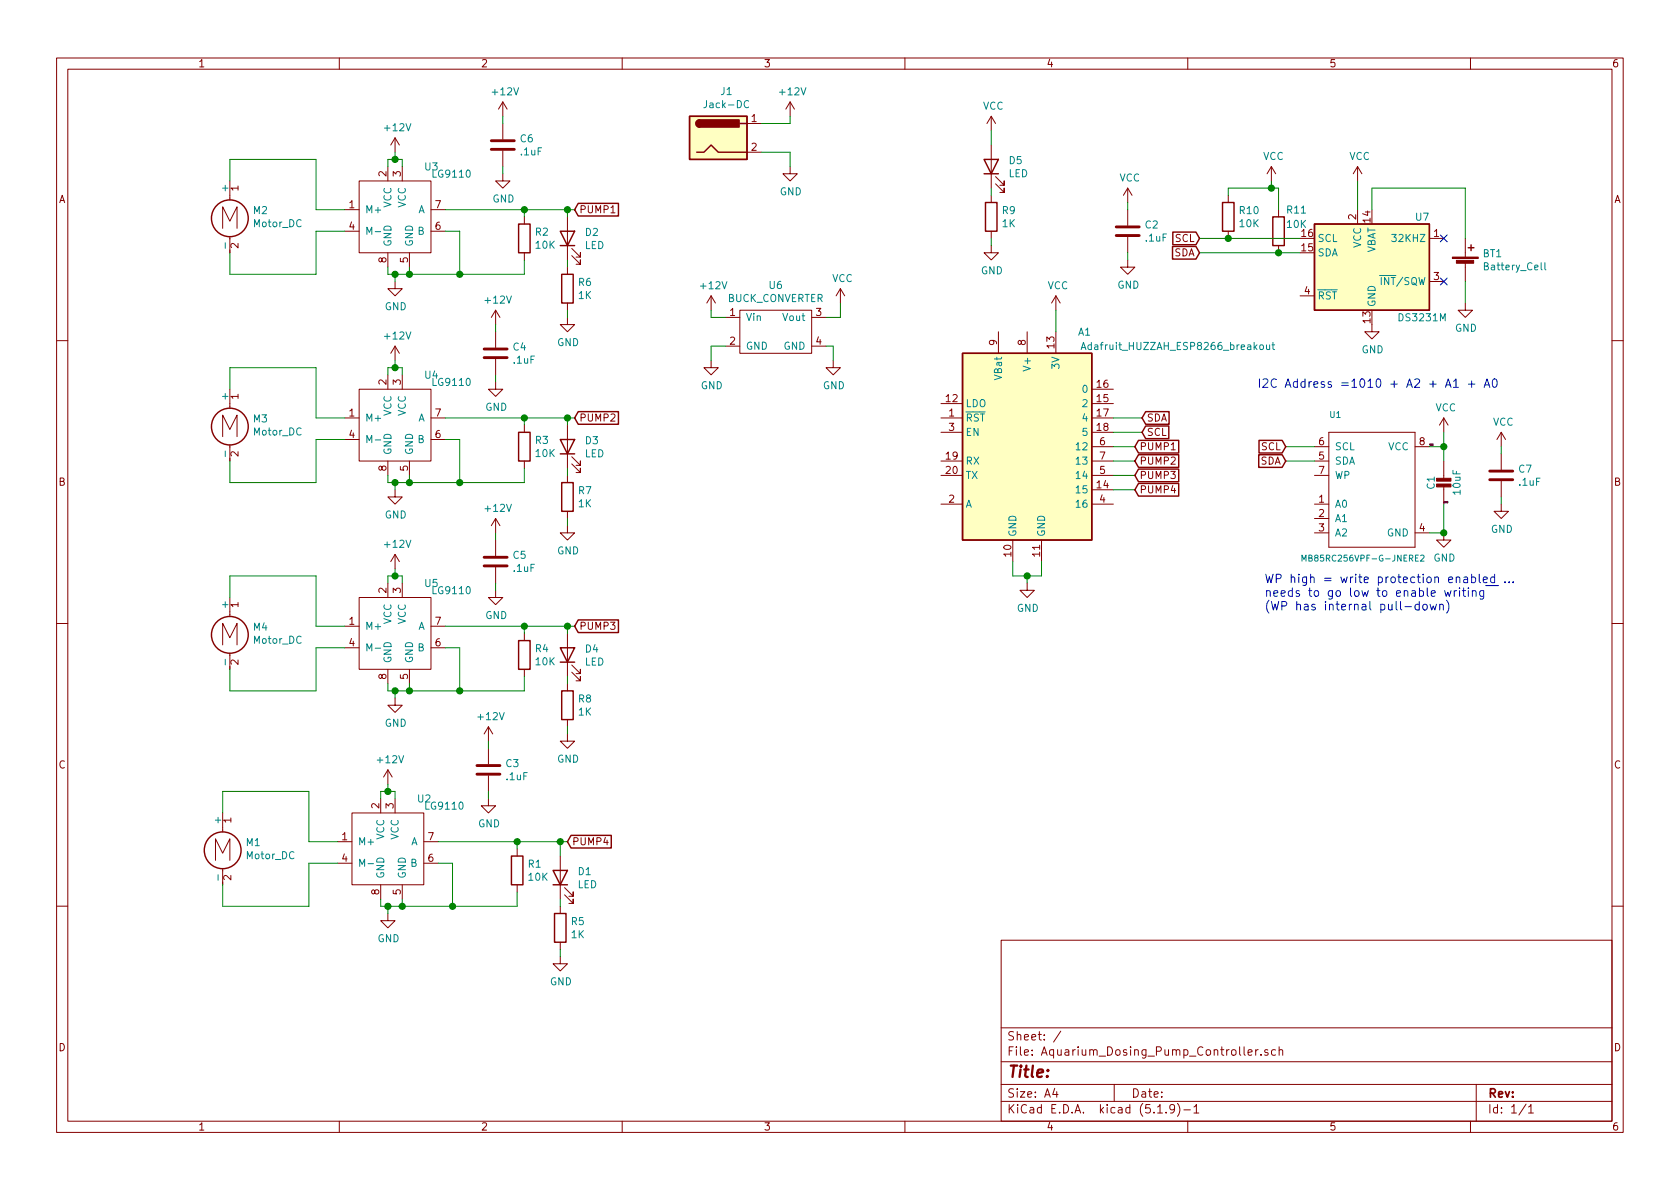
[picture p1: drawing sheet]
EESchema Schematic File Version 4
EELAYER 30 0
EELAYER END
$Descr A4 11693 8268
encoding utf-8
Sheet 1 1
Title ""
Date ""
Rev ""
Comp ""
Comment1 ""
Comment2 ""
Comment3 ""
Comment4 ""
$EndDescr
$Comp
L MCU_Module:Adafruit_HUZZAH_ESP8266_breakout A1
U 1 1
P 7150 3100
F 0 "A1" H 7550 3900 50  0000 C CNN
F 1 "Adafruit_HUZZAH_ESP8266_breakout" H 8200 3800 50  0000 C CNN
F 2 "Module:Adafruit_HUZZAH_ESP8266_breakout" H 7350 3700 50  0001 C CNN
F 3 "https://www.adafruit.com/product/2471" H 7450 3800 50  0001 C CNN
	1    7150 3100
	1    0    0    -1  
$EndComp
$Comp
L Timer_RTC:DS3231M U7
U 1 1
P 9550 1850
F 0 "U7" H 9900 2200 50  0000 C CNN
F 1 "DS3231M" H 9900 1500 50  0000 C CNN
F 2 "Package_SO:SOIC-16W_7.5x10.3mm_P1.27mm" H 9550 1250 50  0001 C CNN
F 3 "http://datasheets.maximintegrated.com/en/ds/DS3231.pdf" H 9820 1900 50  0001 C CNN
	1    9550 1850
	1    0    0    -1  
$EndComp
Text GLabel 7950 2900 2    50   Input ~ 0
SDA
Text GLabel 7950 3000 2    50   Input ~ 0
SCL
Text GLabel 8350 1750 0    50   Input ~ 0
SDA
Text GLabel 8350 1650 0    50   Input ~ 0
SCL
Wire Wire Line
	9050 1750 8900 1750
$Comp
L Device:R R10
U 1 1
P 8550 1500
F 0 "R10" H 8620 1546 50  0000 L CNN
F 1 "10K" H 8620 1455 50  0000 L CNN
F 2 "Resistor_SMD:R_0603_1608Metric_Pad1.05x0.95mm_HandSolder" V 8480 1500 50  0001 C CNN
F 3 "~" H 8550 1500 50  0001 C CNN
	1    8550 1500
	1    0    0    -1  
$EndComp
$Comp
L Device:R R11
U 1 1
P 8900 1600
F 0 "R11" H 8950 1750 50  0000 L CNN
F 1 "10K" H 8950 1650 50  0000 L CNN
F 2 "Resistor_SMD:R_0603_1608Metric_Pad1.05x0.95mm_HandSolder" V 8830 1600 50  0001 C CNN
F 3 "~" H 8900 1600 50  0001 C CNN
	1    8900 1600
	1    0    0    -1  
$EndComp
Connection ~ 8900 1750
$Comp
L power:VCC #PWR025
U 1 1
P 8850 1250
F 0 "#PWR025" H 8850 1100 50  0001 C CNN
F 1 "VCC" H 8865 1423 50  0000 C CNN
F 2 "" H 8850 1250 50  0001 C CNN
F 3 "" H 8850 1250 50  0001 C CNN
	1    8850 1250
	1    0    0    -1  
$EndComp
$Comp
L power:VCC #PWR026
U 1 1
P 9450 1250
F 0 "#PWR026" H 9450 1100 50  0001 C CNN
F 1 "VCC" H 9465 1423 50  0000 C CNN
F 2 "" H 9450 1250 50  0001 C CNN
F 3 "" H 9450 1250 50  0001 C CNN
	1    9450 1250
	1    0    0    -1  
$EndComp
Wire Wire Line
	7950 2900 7750 2900
Wire Wire Line
	7950 3000 7750 3000
Wire Wire Line
	8900 1450 8900 1300
Wire Wire Line
	8900 1300 8850 1300
Wire Wire Line
	8850 1300 8850 1250
Wire Wire Line
	9450 1450 9450 1250
$Comp
L Device:C C2
U 1 1
P 7850 1600
F 0 "C2" H 7965 1646 50  0000 L CNN
F 1 ".1uF" H 7965 1555 50  0000 L CNN
F 2 "Resistor_SMD:R_1206_3216Metric_Pad1.42x1.75mm_HandSolder" H 7888 1450 50  0001 C CNN
F 3 "~" H 7850 1600 50  0001 C CNN
	1    7850 1600
	1    0    0    -1  
$EndComp
$Comp
L power:VCC #PWR023
U 1 1
P 7850 1400
F 0 "#PWR023" H 7850 1250 50  0001 C CNN
F 1 "VCC" H 7865 1573 50  0000 C CNN
F 2 "" H 7850 1400 50  0001 C CNN
F 3 "" H 7850 1400 50  0001 C CNN
	1    7850 1400
	1    0    0    -1  
$EndComp
$Comp
L power:GND #PWR024
U 1 1
P 7850 1800
F 0 "#PWR024" H 7850 1550 50  0001 C CNN
F 1 "GND" H 7855 1627 50  0000 C CNN
F 2 "" H 7850 1800 50  0001 C CNN
F 3 "" H 7850 1800 50  0001 C CNN
	1    7850 1800
	1    0    0    -1  
$EndComp
Wire Wire Line
	7850 1800 7850 1750
Wire Wire Line
	7850 1450 7850 1400
$Comp
L Device:Battery_Cell BT1
U 1 1
P 10200 1850
F 0 "BT1" H 10318 1946 50  0000 L CNN
F 1 "Battery_Cell" H 10318 1855 50  0000 L CNN
F 2 "Aquarium_Dosing_Pump_Controller:CR1220" V 10200 1910 50  0001 C CNN
F 3 "~" V 10200 1910 50  0001 C CNN
	1    10200 1850
	1    0    0    -1  
$EndComp
Wire Wire Line
	10200 1650 10200 1300
Wire Wire Line
	10200 1300 9550 1300
Wire Wire Line
	9550 1300 9550 1450
$Comp
L power:GND #PWR027
U 1 1
P 9550 2250
F 0 "#PWR027" H 9550 2000 50  0001 C CNN
F 1 "GND" H 9555 2077 50  0000 C CNN
F 2 "" H 9550 2250 50  0001 C CNN
F 3 "" H 9550 2250 50  0001 C CNN
	1    9550 2250
	1    0    0    -1  
$EndComp
$Comp
L power:GND #PWR030
U 1 1
P 10200 2100
F 0 "#PWR030" H 10200 1850 50  0001 C CNN
F 1 "GND" H 10205 1927 50  0000 C CNN
F 2 "" H 10200 2100 50  0001 C CNN
F 3 "" H 10200 2100 50  0001 C CNN
	1    10200 2100
	1    0    0    -1  
$EndComp
Wire Wire Line
	10200 2100 10200 1950
NoConn ~ 10050 1950
NoConn ~ 10050 1650
Wire Wire Line
	8350 1650 8550 1650
Connection ~ 8550 1650
Wire Wire Line
	8550 1650 9050 1650
Wire Wire Line
	8350 1750 8900 1750
Wire Wire Line
	8550 1350 8550 1300
Wire Wire Line
	8550 1300 8850 1300
Connection ~ 8850 1300
$Comp
L power:VCC #PWR022
U 1 1
P 7350 2150
F 0 "#PWR022" H 7350 2000 50  0001 C CNN
F 1 "VCC" H 7365 2323 50  0000 C CNN
F 2 "" H 7350 2150 50  0001 C CNN
F 3 "" H 7350 2150 50  0001 C CNN
	1    7350 2150
	1    0    0    -1  
$EndComp
Wire Wire Line
	7350 2300 7350 2150
$Comp
L power:GND #PWR021
U 1 1
P 7150 4050
F 0 "#PWR021" H 7150 3800 50  0001 C CNN
F 1 "GND" H 7155 3877 50  0000 C CNN
F 2 "" H 7150 4050 50  0001 C CNN
F 3 "" H 7150 4050 50  0001 C CNN
	1    7150 4050
	1    0    0    -1  
$EndComp
Wire Wire Line
	7250 3900 7250 4000
Wire Wire Line
	7250 4000 7150 4000
Wire Wire Line
	7050 4000 7050 3900
Wire Wire Line
	7150 4050 7150 4000
Connection ~ 7150 4000
Wire Wire Line
	7150 4000 7050 4000
Wire Wire Line
	9950 3100 10050 3100
Wire Wire Line
	10050 3100 10050 3200
Text Label 9950 3100 0    10   ~ 0
VCC
Wire Wire Line
	10050 3500 10050 3700
Wire Wire Line
	9950 3700 10050 3700
Text Label 10050 3500 0    10   ~ 0
GND
$Comp
L Adafruit_I2C_FRAM-eagle-import:FRAM_SOIC8_I2C U1
U 1 1
P 9550 3400
F 0 "U1" H 9250 3900 42  0000 L BNN
F 1 "MB85RC256VPF-G-JNERE2" H 9050 2900 42  0000 L BNN
F 2 "Package_SO:SOIJ-8_5.3x5.3mm_P1.27mm" H 9550 3400 50  0001 C CNN
F 3 "" H 9550 3400 50  0001 C CNN
	1    9550 3400
	1    0    0    -1  
$EndComp
$Comp
L Adafruit_I2C_FRAM-eagle-import:CAP_CERAMIC_0805MP C1
U 1 1
P 10050 3400
F 0 "C1" V 9960 3449 50  0000 C CNN
F 1 "10uF" V 10140 3449 50  0000 C CNN
F 2 "Resistor_SMD:R_1206_3216Metric_Pad1.42x1.75mm_HandSolder" H 10050 3400 50  0001 C CNN
F 3 "" H 10050 3400 50  0001 C CNN
	1    10050 3400
	1    0    0    -1  
$EndComp
Text Notes 8750 2700 0    59   ~ 0
I2C Address =1010 + A2 + A1 + A0
Text Notes 8800 4250 0    59   ~ 0
WP high = write protection enabled ... \nneeds to go low to enable writing~  \n(WP has internal pull-down)
Text GLabel 8950 3100 0    50   Input ~ 0
SCL
Text GLabel 8950 3200 0    50   Input ~ 0
SDA
Wire Wire Line
	8950 3200 9150 3200
Wire Wire Line
	8950 3100 9150 3100
$Comp
L power:VCC #PWR028
U 1 1
P 10050 3000
F 0 "#PWR028" H 10050 2850 50  0001 C CNN
F 1 "VCC" H 10065 3173 50  0000 C CNN
F 2 "" H 10050 3000 50  0001 C CNN
F 3 "" H 10050 3000 50  0001 C CNN
	1    10050 3000
	1    0    0    -1  
$EndComp
$Comp
L power:GND #PWR029
U 1 1
P 10050 3700
F 0 "#PWR029" H 10050 3450 50  0001 C CNN
F 1 "GND" H 10055 3527 50  0000 C CNN
F 2 "" H 10050 3700 50  0001 C CNN
F 3 "" H 10050 3700 50  0001 C CNN
	1    10050 3700
	1    0    0    -1  
$EndComp
Connection ~ 10050 3700
Wire Wire Line
	10050 3000 10050 3100
Connection ~ 10050 3100
$Comp
L workshop:LG9110 U3
U 1 1
P 2750 1450
F 0 "U3" H 2950 1750 50  0000 L CNN
F 1 "LG9110" H 3000 1700 50  0000 L CNN
F 2 "Package_DIP:DIP-8_W7.62mm_LongPads" H 2750 1450 50  0001 C CNN
F 3 "" H 2750 1450 50  0001 C CNN
	1    2750 1450
	1    0    0    -1  
$EndComp
$Comp
L power:+12V #PWR03
U 1 1
P 2750 1050
F 0 "#PWR03" H 2750 900 50  0001 C CNN
F 1 "+12V" H 2765 1223 50  0000 C CNN
F 2 "" H 2750 1050 50  0001 C CNN
F 3 "" H 2750 1050 50  0001 C CNN
	1    2750 1050
	1    0    0    -1  
$EndComp
$Comp
L power:GND #PWR04
U 1 1
P 2750 1950
F 0 "#PWR04" H 2750 1700 50  0001 C CNN
F 1 "GND" H 2755 1777 50  0000 C CNN
F 2 "" H 2750 1950 50  0001 C CNN
F 3 "" H 2750 1950 50  0001 C CNN
	1    2750 1950
	1    0    0    -1  
$EndComp
Wire Wire Line
	2700 1850 2700 1900
Wire Wire Line
	2700 1900 2750 1900
Wire Wire Line
	2850 1900 2850 1850
Wire Wire Line
	2750 1950 2750 1900
Connection ~ 2750 1900
Wire Wire Line
	2800 1150 2800 1100
Wire Wire Line
	2800 1100 2750 1100
Wire Wire Line
	2700 1100 2700 1150
Wire Wire Line
	2750 1050 2750 1100
Connection ~ 2750 1100
Wire Wire Line
	2750 1100 2700 1100
$Comp
L Motor:Motor_DC M2
U 1 1
P 1600 1450
F 0 "M2" H 1758 1446 50  0000 L CNN
F 1 "Motor_DC" H 1758 1355 50  0000 L CNN
F 2 "Connector_PinHeader_2.54mm:PinHeader_1x02_P2.54mm_Vertical" H 1600 1360 50  0001 C CNN
F 3 "~" H 1600 1360 50  0001 C CNN
	1    1600 1450
	1    0    0    -1  
$EndComp
Wire Wire Line
	2200 1450 2200 1100
Wire Wire Line
	2200 1100 1600 1100
Wire Wire Line
	1600 1100 1600 1250
Wire Wire Line
	2200 1450 2400 1450
Wire Wire Line
	1600 1750 1600 1900
Wire Wire Line
	1600 1900 2200 1900
Wire Wire Line
	2200 1900 2200 1600
Wire Wire Line
	2200 1600 2400 1600
Text GLabel 7900 3100 2    50   Input ~ 0
PUMP1
Text GLabel 7900 3200 2    50   Input ~ 0
PUMP2
Text GLabel 7900 3300 2    50   Input ~ 0
PUMP3
Text GLabel 7900 3400 2    50   Input ~ 0
PUMP4
Wire Wire Line
	3100 1600 3200 1600
Wire Wire Line
	3200 1600 3200 1900
Wire Wire Line
	2750 1900 2850 1900
Connection ~ 2850 1900
Wire Wire Line
	2850 1900 3200 1900
Wire Wire Line
	7750 3400 7900 3400
Wire Wire Line
	7900 3300 7750 3300
Wire Wire Line
	7750 3200 7900 3200
Wire Wire Line
	7750 3100 7900 3100
$Comp
L Device:R R2
U 1 1
P 3650 1650
F 0 "R2" H 3720 1696 50  0000 L CNN
F 1 "10K" H 3720 1605 50  0000 L CNN
F 2 "Resistor_SMD:R_0603_1608Metric_Pad1.05x0.95mm_HandSolder" V 3580 1650 50  0001 C CNN
F 3 "~" H 3650 1650 50  0001 C CNN
	1    3650 1650
	1    0    0    -1  
$EndComp
Text GLabel 4000 1450 2    50   Input ~ 0
PUMP1
Wire Wire Line
	4000 1450 3950 1450
Wire Wire Line
	3650 1500 3650 1450
Connection ~ 3650 1450
Wire Wire Line
	3650 1450 3100 1450
Wire Wire Line
	3650 1800 3650 1900
Wire Wire Line
	3650 1900 3200 1900
Connection ~ 3200 1900
$Comp
L workshop:LG9110 U4
U 1 1
P 2750 2900
F 0 "U4" H 2950 3200 50  0000 L CNN
F 1 "LG9110" H 3000 3150 50  0000 L CNN
F 2 "Package_DIP:DIP-8_W7.62mm_LongPads" H 2750 2900 50  0001 C CNN
F 3 "" H 2750 2900 50  0001 C CNN
	1    2750 2900
	1    0    0    -1  
$EndComp
$Comp
L power:+12V #PWR05
U 1 1
P 2750 2500
F 0 "#PWR05" H 2750 2350 50  0001 C CNN
F 1 "+12V" H 2765 2673 50  0000 C CNN
F 2 "" H 2750 2500 50  0001 C CNN
F 3 "" H 2750 2500 50  0001 C CNN
	1    2750 2500
	1    0    0    -1  
$EndComp
$Comp
L power:GND #PWR06
U 1 1
P 2750 3400
F 0 "#PWR06" H 2750 3150 50  0001 C CNN
F 1 "GND" H 2755 3227 50  0000 C CNN
F 2 "" H 2750 3400 50  0001 C CNN
F 3 "" H 2750 3400 50  0001 C CNN
	1    2750 3400
	1    0    0    -1  
$EndComp
Wire Wire Line
	2700 3300 2700 3350
Wire Wire Line
	2700 3350 2750 3350
Wire Wire Line
	2850 3350 2850 3300
Wire Wire Line
	2750 3400 2750 3350
Connection ~ 2750 3350
Wire Wire Line
	2800 2600 2800 2550
Wire Wire Line
	2800 2550 2750 2550
Wire Wire Line
	2700 2550 2700 2600
Wire Wire Line
	2750 2500 2750 2550
Connection ~ 2750 2550
Wire Wire Line
	2750 2550 2700 2550
$Comp
L Motor:Motor_DC M3
U 1 1
P 1600 2900
F 0 "M3" H 1758 2896 50  0000 L CNN
F 1 "Motor_DC" H 1758 2805 50  0000 L CNN
F 2 "Connector_PinHeader_2.54mm:PinHeader_1x02_P2.54mm_Vertical" H 1600 2810 50  0001 C CNN
F 3 "~" H 1600 2810 50  0001 C CNN
	1    1600 2900
	1    0    0    -1  
$EndComp
Wire Wire Line
	2200 2900 2200 2550
Wire Wire Line
	2200 2550 1600 2550
Wire Wire Line
	1600 2550 1600 2700
Wire Wire Line
	2200 2900 2400 2900
Wire Wire Line
	1600 3200 1600 3350
Wire Wire Line
	1600 3350 2200 3350
Wire Wire Line
	2200 3350 2200 3050
Wire Wire Line
	2200 3050 2400 3050
Wire Wire Line
	3100 3050 3200 3050
Wire Wire Line
	3200 3050 3200 3350
Wire Wire Line
	2750 3350 2850 3350
Connection ~ 2850 3350
Wire Wire Line
	2850 3350 3200 3350
$Comp
L Device:R R3
U 1 1
P 3650 3100
F 0 "R3" H 3720 3146 50  0000 L CNN
F 1 "10K" H 3720 3055 50  0000 L CNN
F 2 "Resistor_SMD:R_0603_1608Metric_Pad1.05x0.95mm_HandSolder" V 3580 3100 50  0001 C CNN
F 3 "~" H 3650 3100 50  0001 C CNN
	1    3650 3100
	1    0    0    -1  
$EndComp
Text GLabel 4000 2900 2    50   Input ~ 0
PUMP2
Wire Wire Line
	4000 2900 3950 2900
Wire Wire Line
	3650 2950 3650 2900
Connection ~ 3650 2900
Wire Wire Line
	3650 2900 3100 2900
Wire Wire Line
	3650 3250 3650 3350
Wire Wire Line
	3650 3350 3200 3350
Connection ~ 3200 3350
$Comp
L workshop:LG9110 U5
U 1 1
P 2750 4350
F 0 "U5" H 2950 4650 50  0000 L CNN
F 1 "LG9110" H 3000 4600 50  0000 L CNN
F 2 "Package_DIP:DIP-8_W7.62mm_LongPads" H 2750 4350 50  0001 C CNN
F 3 "" H 2750 4350 50  0001 C CNN
	1    2750 4350
	1    0    0    -1  
$EndComp
$Comp
L power:+12V #PWR07
U 1 1
P 2750 3950
F 0 "#PWR07" H 2750 3800 50  0001 C CNN
F 1 "+12V" H 2765 4123 50  0000 C CNN
F 2 "" H 2750 3950 50  0001 C CNN
F 3 "" H 2750 3950 50  0001 C CNN
	1    2750 3950
	1    0    0    -1  
$EndComp
$Comp
L power:GND #PWR08
U 1 1
P 2750 4850
F 0 "#PWR08" H 2750 4600 50  0001 C CNN
F 1 "GND" H 2755 4677 50  0000 C CNN
F 2 "" H 2750 4850 50  0001 C CNN
F 3 "" H 2750 4850 50  0001 C CNN
	1    2750 4850
	1    0    0    -1  
$EndComp
Wire Wire Line
	2700 4750 2700 4800
Wire Wire Line
	2700 4800 2750 4800
Wire Wire Line
	2850 4800 2850 4750
Wire Wire Line
	2750 4850 2750 4800
Connection ~ 2750 4800
Wire Wire Line
	2800 4050 2800 4000
Wire Wire Line
	2800 4000 2750 4000
Wire Wire Line
	2700 4000 2700 4050
Wire Wire Line
	2750 3950 2750 4000
Connection ~ 2750 4000
Wire Wire Line
	2750 4000 2700 4000
$Comp
L Motor:Motor_DC M4
U 1 1
P 1600 4350
F 0 "M4" H 1758 4346 50  0000 L CNN
F 1 "Motor_DC" H 1758 4255 50  0000 L CNN
F 2 "Connector_PinHeader_2.54mm:PinHeader_1x02_P2.54mm_Vertical" H 1600 4260 50  0001 C CNN
F 3 "~" H 1600 4260 50  0001 C CNN
	1    1600 4350
	1    0    0    -1  
$EndComp
Wire Wire Line
	2200 4350 2200 4000
Wire Wire Line
	2200 4000 1600 4000
Wire Wire Line
	1600 4000 1600 4150
Wire Wire Line
	2200 4350 2400 4350
Wire Wire Line
	1600 4650 1600 4800
Wire Wire Line
	1600 4800 2200 4800
Wire Wire Line
	2200 4800 2200 4500
Wire Wire Line
	2200 4500 2400 4500
Wire Wire Line
	3100 4500 3200 4500
Wire Wire Line
	3200 4500 3200 4800
Wire Wire Line
	2750 4800 2850 4800
Connection ~ 2850 4800
Wire Wire Line
	2850 4800 3200 4800
$Comp
L Device:R R4
U 1 1
P 3650 4550
F 0 "R4" H 3720 4596 50  0000 L CNN
F 1 "10K" H 3720 4505 50  0000 L CNN
F 2 "Resistor_SMD:R_0603_1608Metric_Pad1.05x0.95mm_HandSolder" V 3580 4550 50  0001 C CNN
F 3 "~" H 3650 4550 50  0001 C CNN
	1    3650 4550
	1    0    0    -1  
$EndComp
Text GLabel 4000 4350 2    50   Input ~ 0
PUMP3
Wire Wire Line
	4000 4350 3950 4350
Wire Wire Line
	3650 4400 3650 4350
Connection ~ 3650 4350
Wire Wire Line
	3650 4350 3100 4350
Wire Wire Line
	3650 4700 3650 4800
Wire Wire Line
	3650 4800 3200 4800
Connection ~ 3200 4800
$Comp
L workshop:LG9110 U2
U 1 1
P 2700 5850
F 0 "U2" H 2900 6150 50  0000 L CNN
F 1 "LG9110" H 2950 6100 50  0000 L CNN
F 2 "Package_DIP:DIP-8_W7.62mm_LongPads" H 2700 5850 50  0001 C CNN
F 3 "" H 2700 5850 50  0001 C CNN
	1    2700 5850
	1    0    0    -1  
$EndComp
$Comp
L power:+12V #PWR01
U 1 1
P 2700 5450
F 0 "#PWR01" H 2700 5300 50  0001 C CNN
F 1 "+12V" H 2715 5623 50  0000 C CNN
F 2 "" H 2700 5450 50  0001 C CNN
F 3 "" H 2700 5450 50  0001 C CNN
	1    2700 5450
	1    0    0    -1  
$EndComp
$Comp
L power:GND #PWR02
U 1 1
P 2700 6350
F 0 "#PWR02" H 2700 6100 50  0001 C CNN
F 1 "GND" H 2705 6177 50  0000 C CNN
F 2 "" H 2700 6350 50  0001 C CNN
F 3 "" H 2700 6350 50  0001 C CNN
	1    2700 6350
	1    0    0    -1  
$EndComp
Wire Wire Line
	2650 6250 2650 6300
Wire Wire Line
	2650 6300 2700 6300
Wire Wire Line
	2800 6300 2800 6250
Wire Wire Line
	2700 6350 2700 6300
Connection ~ 2700 6300
Wire Wire Line
	2750 5550 2750 5500
Wire Wire Line
	2750 5500 2700 5500
Wire Wire Line
	2650 5500 2650 5550
Wire Wire Line
	2700 5450 2700 5500
Connection ~ 2700 5500
Wire Wire Line
	2700 5500 2650 5500
$Comp
L Motor:Motor_DC M1
U 1 1
P 1550 5850
F 0 "M1" H 1708 5846 50  0000 L CNN
F 1 "Motor_DC" H 1708 5755 50  0000 L CNN
F 2 "Connector_PinHeader_2.54mm:PinHeader_1x02_P2.54mm_Vertical" H 1550 5760 50  0001 C CNN
F 3 "~" H 1550 5760 50  0001 C CNN
	1    1550 5850
	1    0    0    -1  
$EndComp
Wire Wire Line
	2150 5850 2150 5500
Wire Wire Line
	2150 5500 1550 5500
Wire Wire Line
	1550 5500 1550 5650
Wire Wire Line
	2150 5850 2350 5850
Wire Wire Line
	1550 6150 1550 6300
Wire Wire Line
	1550 6300 2150 6300
Wire Wire Line
	2150 6300 2150 6000
Wire Wire Line
	2150 6000 2350 6000
Wire Wire Line
	3050 6000 3150 6000
Wire Wire Line
	3150 6000 3150 6300
Wire Wire Line
	2700 6300 2800 6300
Connection ~ 2800 6300
Wire Wire Line
	2800 6300 3150 6300
$Comp
L Device:R R1
U 1 1
P 3600 6050
F 0 "R1" H 3670 6096 50  0000 L CNN
F 1 "10K" H 3670 6005 50  0000 L CNN
F 2 "Resistor_SMD:R_0603_1608Metric_Pad1.05x0.95mm_HandSolder" V 3530 6050 50  0001 C CNN
F 3 "~" H 3600 6050 50  0001 C CNN
	1    3600 6050
	1    0    0    -1  
$EndComp
Text GLabel 3950 5850 2    50   Input ~ 0
PUMP4
Wire Wire Line
	3950 5850 3900 5850
Wire Wire Line
	3600 5900 3600 5850
Connection ~ 3600 5850
Wire Wire Line
	3600 5850 3050 5850
Wire Wire Line
	3600 6200 3600 6300
Wire Wire Line
	3600 6300 3150 6300
Connection ~ 3150 6300
$Comp
L Connector:Jack-DC J1
U 1 1
P 5000 950
F 0 "J1" H 5057 1275 50  0000 C CNN
F 1 "Jack-DC" H 5057 1184 50  0000 C CNN
F 2 "Connector_BarrelJack:BarrelJack_Horizontal" H 5050 910 50  0001 C CNN
F 3 "~" H 5050 910 50  0001 C CNN
	1    5000 950 
	1    0    0    -1  
$EndComp
$Comp
L power:+12V #PWR015
U 1 1
P 5500 800
F 0 "#PWR015" H 5500 650 50  0001 C CNN
F 1 "+12V" H 5515 973 50  0000 C CNN
F 2 "" H 5500 800 50  0001 C CNN
F 3 "" H 5500 800 50  0001 C CNN
	1    5500 800 
	1    0    0    -1  
$EndComp
$Comp
L power:GND #PWR016
U 1 1
P 5500 1150
F 0 "#PWR016" H 5500 900 50  0001 C CNN
F 1 "GND" H 5505 977 50  0000 C CNN
F 2 "" H 5500 1150 50  0001 C CNN
F 3 "" H 5500 1150 50  0001 C CNN
	1    5500 1150
	1    0    0    -1  
$EndComp
Wire Wire Line
	5300 1050 5500 1050
Wire Wire Line
	5500 1050 5500 1150
Wire Wire Line
	5500 800  5500 850 
Wire Wire Line
	5500 850  5300 850 
$Comp
L Device:LED D5
U 1 1
P 6900 1150
F 0 "D5" V 6939 1032 50  0000 R CNN
F 1 "LED" V 6848 1032 50  0000 R CNN
F 2 "LED_SMD:LED_1206_3216Metric_Pad1.42x1.75mm_HandSolder" H 6900 1150 50  0001 C CNN
F 3 "~" H 6900 1150 50  0001 C CNN
	1    6900 1150
	0    -1   -1   0   
$EndComp
$Comp
L power:VCC #PWR019
U 1 1
P 6900 900
F 0 "#PWR019" H 6900 750 50  0001 C CNN
F 1 "VCC" H 6915 1073 50  0000 C CNN
F 2 "" H 6900 900 50  0001 C CNN
F 3 "" H 6900 900 50  0001 C CNN
	1    6900 900 
	1    0    0    -1  
$EndComp
$Comp
L power:GND #PWR020
U 1 1
P 6900 1700
F 0 "#PWR020" H 6900 1450 50  0001 C CNN
F 1 "GND" H 6905 1527 50  0000 C CNN
F 2 "" H 6900 1700 50  0001 C CNN
F 3 "" H 6900 1700 50  0001 C CNN
	1    6900 1700
	1    0    0    -1  
$EndComp
$Comp
L Device:R R9
U 1 1
P 6900 1500
F 0 "R9" H 6970 1546 50  0000 L CNN
F 1 "1K" H 6970 1455 50  0000 L CNN
F 2 "Resistor_SMD:R_0603_1608Metric_Pad1.05x0.95mm_HandSolder" V 6830 1500 50  0001 C CNN
F 3 "~" H 6900 1500 50  0001 C CNN
	1    6900 1500
	1    0    0    -1  
$EndComp
Wire Wire Line
	6900 900  6900 1000
Wire Wire Line
	6900 1300 6900 1350
Wire Wire Line
	6900 1650 6900 1700
$Comp
L Device:LED D2
U 1 1
P 3950 1650
F 0 "D2" V 3989 1532 50  0000 R CNN
F 1 "LED" V 3898 1532 50  0000 R CNN
F 2 "LED_SMD:LED_1206_3216Metric_Pad1.42x1.75mm_HandSolder" H 3950 1650 50  0001 C CNN
F 3 "~" H 3950 1650 50  0001 C CNN
	1    3950 1650
	0    -1   -1   0   
$EndComp
$Comp
L power:GND #PWR010
U 1 1
P 3950 2200
F 0 "#PWR010" H 3950 1950 50  0001 C CNN
F 1 "GND" H 3955 2027 50  0000 C CNN
F 2 "" H 3950 2200 50  0001 C CNN
F 3 "" H 3950 2200 50  0001 C CNN
	1    3950 2200
	1    0    0    -1  
$EndComp
$Comp
L Device:R R6
U 1 1
P 3950 2000
F 0 "R6" H 4020 2046 50  0000 L CNN
F 1 "1K" H 4020 1955 50  0000 L CNN
F 2 "Resistor_SMD:R_0603_1608Metric_Pad1.05x0.95mm_HandSolder" V 3880 2000 50  0001 C CNN
F 3 "~" H 3950 2000 50  0001 C CNN
	1    3950 2000
	1    0    0    -1  
$EndComp
Wire Wire Line
	3950 1800 3950 1850
Wire Wire Line
	3950 2150 3950 2200
$Comp
L Device:LED D3
U 1 1
P 3950 3100
F 0 "D3" V 3989 2982 50  0000 R CNN
F 1 "LED" V 3898 2982 50  0000 R CNN
F 2 "LED_SMD:LED_1206_3216Metric_Pad1.42x1.75mm_HandSolder" H 3950 3100 50  0001 C CNN
F 3 "~" H 3950 3100 50  0001 C CNN
	1    3950 3100
	0    -1   -1   0   
$EndComp
$Comp
L power:GND #PWR011
U 1 1
P 3950 3650
F 0 "#PWR011" H 3950 3400 50  0001 C CNN
F 1 "GND" H 3955 3477 50  0000 C CNN
F 2 "" H 3950 3650 50  0001 C CNN
F 3 "" H 3950 3650 50  0001 C CNN
	1    3950 3650
	1    0    0    -1  
$EndComp
$Comp
L Device:R R7
U 1 1
P 3950 3450
F 0 "R7" H 4020 3496 50  0000 L CNN
F 1 "1K" H 4020 3405 50  0000 L CNN
F 2 "Resistor_SMD:R_0603_1608Metric_Pad1.05x0.95mm_HandSolder" V 3880 3450 50  0001 C CNN
F 3 "~" H 3950 3450 50  0001 C CNN
	1    3950 3450
	1    0    0    -1  
$EndComp
Wire Wire Line
	3950 3250 3950 3300
Wire Wire Line
	3950 3600 3950 3650
$Comp
L Device:LED D4
U 1 1
P 3950 4550
F 0 "D4" V 3989 4432 50  0000 R CNN
F 1 "LED" V 3898 4432 50  0000 R CNN
F 2 "LED_SMD:LED_1206_3216Metric_Pad1.42x1.75mm_HandSolder" H 3950 4550 50  0001 C CNN
F 3 "~" H 3950 4550 50  0001 C CNN
	1    3950 4550
	0    -1   -1   0   
$EndComp
$Comp
L power:GND #PWR012
U 1 1
P 3950 5100
F 0 "#PWR012" H 3950 4850 50  0001 C CNN
F 1 "GND" H 3955 4927 50  0000 C CNN
F 2 "" H 3950 5100 50  0001 C CNN
F 3 "" H 3950 5100 50  0001 C CNN
	1    3950 5100
	1    0    0    -1  
$EndComp
$Comp
L Device:R R8
U 1 1
P 3950 4900
F 0 "R8" H 4020 4946 50  0000 L CNN
F 1 "1K" H 4020 4855 50  0000 L CNN
F 2 "Resistor_SMD:R_0603_1608Metric_Pad1.05x0.95mm_HandSolder" V 3880 4900 50  0001 C CNN
F 3 "~" H 3950 4900 50  0001 C CNN
	1    3950 4900
	1    0    0    -1  
$EndComp
Wire Wire Line
	3950 4700 3950 4750
Wire Wire Line
	3950 5050 3950 5100
$Comp
L Device:LED D1
U 1 1
P 3900 6100
F 0 "D1" V 3939 5982 50  0000 R CNN
F 1 "LED" V 3848 5982 50  0000 R CNN
F 2 "LED_SMD:LED_1206_3216Metric_Pad1.42x1.75mm_HandSolder" H 3900 6100 50  0001 C CNN
F 3 "~" H 3900 6100 50  0001 C CNN
	1    3900 6100
	0    -1   -1   0   
$EndComp
$Comp
L power:GND #PWR09
U 1 1
P 3900 6650
F 0 "#PWR09" H 3900 6400 50  0001 C CNN
F 1 "GND" H 3905 6477 50  0000 C CNN
F 2 "" H 3900 6650 50  0001 C CNN
F 3 "" H 3900 6650 50  0001 C CNN
	1    3900 6650
	1    0    0    -1  
$EndComp
$Comp
L Device:R R5
U 1 1
P 3900 6450
F 0 "R5" H 3970 6496 50  0000 L CNN
F 1 "1K" H 3970 6405 50  0000 L CNN
F 2 "Resistor_SMD:R_0603_1608Metric_Pad1.05x0.95mm_HandSolder" V 3830 6450 50  0001 C CNN
F 3 "~" H 3900 6450 50  0001 C CNN
	1    3900 6450
	1    0    0    -1  
$EndComp
Wire Wire Line
	3900 6250 3900 6300
Wire Wire Line
	3900 6600 3900 6650
Wire Wire Line
	3900 5950 3900 5850
Connection ~ 3900 5850
Wire Wire Line
	3900 5850 3600 5850
Wire Wire Line
	3950 4400 3950 4350
Connection ~ 3950 4350
Wire Wire Line
	3950 4350 3650 4350
Wire Wire Line
	3950 2950 3950 2900
Connection ~ 3950 2900
Wire Wire Line
	3950 2900 3650 2900
Wire Wire Line
	3950 1500 3950 1450
Connection ~ 3950 1450
Wire Wire Line
	3950 1450 3650 1450
$Comp
L workshop:Boost_Converter U6
U 1 1
P 5400 2400
F 0 "U6" H 5400 2825 50  0000 C CNN
F 1 "BUCK_CONVERTER" H 5400 2734 50  0000 C CNN
F 2 "Aquarium_Dosing_Pump_Controller:Boost_Footprint" H 5400 2400 50  0001 C CNN
F 3 "" H 5400 2400 50  0001 C CNN
	1    5400 2400
	1    0    0    -1  
$EndComp
$Comp
L power:+12V #PWR013
U 1 1
P 4950 2150
F 0 "#PWR013" H 4950 2000 50  0001 C CNN
F 1 "+12V" H 4965 2323 50  0000 C CNN
F 2 "" H 4950 2150 50  0001 C CNN
F 3 "" H 4950 2150 50  0001 C CNN
	1    4950 2150
	1    0    0    -1  
$EndComp
$Comp
L power:VCC #PWR018
U 1 1
P 5850 2100
F 0 "#PWR018" H 5850 1950 50  0001 C CNN
F 1 "VCC" H 5865 2273 50  0000 C CNN
F 2 "" H 5850 2100 50  0001 C CNN
F 3 "" H 5850 2100 50  0001 C CNN
	1    5850 2100
	1    0    0    -1  
$EndComp
$Comp
L power:GND #PWR017
U 1 1
P 5800 2500
F 0 "#PWR017" H 5800 2250 50  0001 C CNN
F 1 "GND" H 5805 2327 50  0000 C CNN
F 2 "" H 5800 2500 50  0001 C CNN
F 3 "" H 5800 2500 50  0001 C CNN
	1    5800 2500
	1    0    0    -1  
$EndComp
$Comp
L power:GND #PWR014
U 1 1
P 4950 2500
F 0 "#PWR014" H 4950 2250 50  0001 C CNN
F 1 "GND" H 4955 2327 50  0000 C CNN
F 2 "" H 4950 2500 50  0001 C CNN
F 3 "" H 4950 2500 50  0001 C CNN
	1    4950 2500
	1    0    0    -1  
$EndComp
Wire Wire Line
	4950 2200 4950 2150
Wire Wire Line
	4950 2200 5050 2200
Wire Wire Line
	5050 2400 4950 2400
Wire Wire Line
	4950 2400 4950 2500
Wire Wire Line
	5750 2400 5800 2400
Wire Wire Line
	5800 2400 5800 2500
Wire Wire Line
	5750 2200 5850 2200
Wire Wire Line
	5850 2200 5850 2100
$Comp
L Device:C C7
U 1 1
P 10450 3300
F 0 "C7" H 10565 3346 50  0000 L CNN
F 1 ".1uF" H 10565 3255 50  0000 L CNN
F 2 "Resistor_SMD:R_1206_3216Metric_Pad1.42x1.75mm_HandSolder" H 10488 3150 50  0001 C CNN
F 3 "~" H 10450 3300 50  0001 C CNN
	1    10450 3300
	1    0    0    -1  
$EndComp
$Comp
L power:VCC #PWR039
U 1 1
P 10450 3100
F 0 "#PWR039" H 10450 2950 50  0001 C CNN
F 1 "VCC" H 10465 3273 50  0000 C CNN
F 2 "" H 10450 3100 50  0001 C CNN
F 3 "" H 10450 3100 50  0001 C CNN
	1    10450 3100
	1    0    0    -1  
$EndComp
$Comp
L power:GND #PWR040
U 1 1
P 10450 3500
F 0 "#PWR040" H 10450 3250 50  0001 C CNN
F 1 "GND" H 10455 3327 50  0000 C CNN
F 2 "" H 10450 3500 50  0001 C CNN
F 3 "" H 10450 3500 50  0001 C CNN
	1    10450 3500
	1    0    0    -1  
$EndComp
Wire Wire Line
	10450 3500 10450 3450
Wire Wire Line
	10450 3150 10450 3100
$Comp
L Device:C C6
U 1 1
P 3500 1000
F 0 "C6" H 3615 1046 50  0000 L CNN
F 1 ".1uF" H 3615 955 50  0000 L CNN
F 2 "Resistor_SMD:R_1206_3216Metric_Pad1.42x1.75mm_HandSolder" H 3538 850 50  0001 C CNN
F 3 "~" H 3500 1000 50  0001 C CNN
	1    3500 1000
	1    0    0    -1  
$EndComp
$Comp
L power:GND #PWR038
U 1 1
P 3500 1200
F 0 "#PWR038" H 3500 950 50  0001 C CNN
F 1 "GND" H 3505 1027 50  0000 C CNN
F 2 "" H 3500 1200 50  0001 C CNN
F 3 "" H 3500 1200 50  0001 C CNN
	1    3500 1200
	1    0    0    -1  
$EndComp
Wire Wire Line
	3500 1200 3500 1150
Wire Wire Line
	3500 850  3500 800 
$Comp
L power:+12V #PWR037
U 1 1
P 3500 800
F 0 "#PWR037" H 3500 650 50  0001 C CNN
F 1 "+12V" H 3515 973 50  0000 C CNN
F 2 "" H 3500 800 50  0001 C CNN
F 3 "" H 3500 800 50  0001 C CNN
	1    3500 800 
	1    0    0    -1  
$EndComp
$Comp
L Device:C C4
U 1 1
P 3450 2450
F 0 "C4" H 3565 2496 50  0000 L CNN
F 1 ".1uF" H 3565 2405 50  0000 L CNN
F 2 "Resistor_SMD:R_1206_3216Metric_Pad1.42x1.75mm_HandSolder" H 3488 2300 50  0001 C CNN
F 3 "~" H 3450 2450 50  0001 C CNN
	1    3450 2450
	1    0    0    -1  
$EndComp
$Comp
L power:GND #PWR034
U 1 1
P 3450 2650
F 0 "#PWR034" H 3450 2400 50  0001 C CNN
F 1 "GND" H 3455 2477 50  0000 C CNN
F 2 "" H 3450 2650 50  0001 C CNN
F 3 "" H 3450 2650 50  0001 C CNN
	1    3450 2650
	1    0    0    -1  
$EndComp
Wire Wire Line
	3450 2650 3450 2600
Wire Wire Line
	3450 2300 3450 2250
$Comp
L power:+12V #PWR033
U 1 1
P 3450 2250
F 0 "#PWR033" H 3450 2100 50  0001 C CNN
F 1 "+12V" H 3465 2423 50  0000 C CNN
F 2 "" H 3450 2250 50  0001 C CNN
F 3 "" H 3450 2250 50  0001 C CNN
	1    3450 2250
	1    0    0    -1  
$EndComp
$Comp
L Device:C C5
U 1 1
P 3450 3900
F 0 "C5" H 3565 3946 50  0000 L CNN
F 1 ".1uF" H 3565 3855 50  0000 L CNN
F 2 "Resistor_SMD:R_1206_3216Metric_Pad1.42x1.75mm_HandSolder" H 3488 3750 50  0001 C CNN
F 3 "~" H 3450 3900 50  0001 C CNN
	1    3450 3900
	1    0    0    -1  
$EndComp
$Comp
L power:GND #PWR036
U 1 1
P 3450 4100
F 0 "#PWR036" H 3450 3850 50  0001 C CNN
F 1 "GND" H 3455 3927 50  0000 C CNN
F 2 "" H 3450 4100 50  0001 C CNN
F 3 "" H 3450 4100 50  0001 C CNN
	1    3450 4100
	1    0    0    -1  
$EndComp
Wire Wire Line
	3450 4100 3450 4050
Wire Wire Line
	3450 3750 3450 3700
$Comp
L power:+12V #PWR035
U 1 1
P 3450 3700
F 0 "#PWR035" H 3450 3550 50  0001 C CNN
F 1 "+12V" H 3465 3873 50  0000 C CNN
F 2 "" H 3450 3700 50  0001 C CNN
F 3 "" H 3450 3700 50  0001 C CNN
	1    3450 3700
	1    0    0    -1  
$EndComp
$Comp
L Device:C C3
U 1 1
P 3400 5350
F 0 "C3" H 3515 5396 50  0000 L CNN
F 1 ".1uF" H 3515 5305 50  0000 L CNN
F 2 "Resistor_SMD:R_1206_3216Metric_Pad1.42x1.75mm_HandSolder" H 3438 5200 50  0001 C CNN
F 3 "~" H 3400 5350 50  0001 C CNN
	1    3400 5350
	1    0    0    -1  
$EndComp
$Comp
L power:GND #PWR032
U 1 1
P 3400 5550
F 0 "#PWR032" H 3400 5300 50  0001 C CNN
F 1 "GND" H 3405 5377 50  0000 C CNN
F 2 "" H 3400 5550 50  0001 C CNN
F 3 "" H 3400 5550 50  0001 C CNN
	1    3400 5550
	1    0    0    -1  
$EndComp
Wire Wire Line
	3400 5550 3400 5500
Wire Wire Line
	3400 5200 3400 5150
$Comp
L power:+12V #PWR031
U 1 1
P 3400 5150
F 0 "#PWR031" H 3400 5000 50  0001 C CNN
F 1 "+12V" H 3415 5323 50  0000 C CNN
F 2 "" H 3400 5150 50  0001 C CNN
F 3 "" H 3400 5150 50  0001 C CNN
	1    3400 5150
	1    0    0    -1  
$EndComp
$EndSCHEMATC
